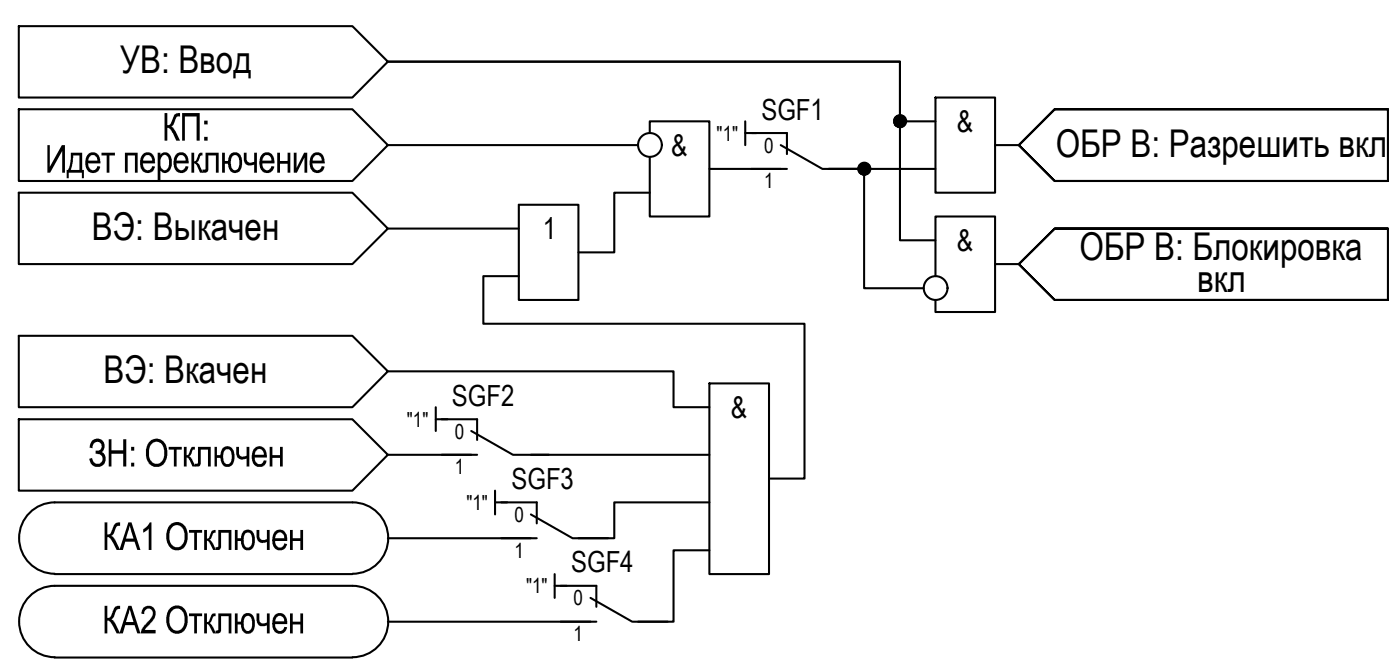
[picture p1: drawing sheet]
<svg xmlns="http://www.w3.org/2000/svg" width="172mm" height="82mm" viewBox="0 0 172 82" stroke-linecap="round" stroke-linejoin="round" font-family="sans-serif">
<!-- layer: 0 -->
<g fill="none" stroke="#000" stroke-width=".25">
<path d="M2.3 13.4h41l4.3 4.4-4.3 4.4h-41zM2.3 3.2h41l4.3 4.4-4.3 4.4h-41zM47.6 17.8h30.8M79.8 16.3v-1.4h7.3v11.7h-7.3v-7.3M91.5 14.9v2.9M91.5 16.3h1.5M114.9 14.9h-4.3v-7.3h-63h63v21.9h4.3M114.9 12h7.3v11.7h-7.3zM122.2 17.8h3M170.5 13.4h-40.9l-4.4 4.4 4.4 4.4h40.9v-8.8h-40.9l-4.4 4.4 4.4 4.4h40.9M2.3 23.7h41l4.3 4.4-4.3 4.3h-41zM47.6 28.1h16.1"/>
<path d="M63.7 25.1h7.4v11.7h-7.4zM63.7 33.9h-4.3v5.8h39.4v19.1h-4.3M79.8 23.7h-4.3v7.3h-4.4M87.1 20.7h8.8M114.9 20.7h-13.1h4.4v14.7h7.3M114.9 33.9v-7.3h7.3v11.7h-7.3v-1.5M122.2 32.4h3M170.5 28.1h-40.9l-4.4 4.3 4.4 4.4h40.9v-8.7h-40.9l-4.4 4.3 4.4 4.4h40.9M2.3 41.2h41l4.3 4.4-4.3 4.4h-41zM2.3 51.5h41l4.3 4.3-4.3 4.4h-41zM47.6 45.6h35.1v4.4h4.4M47.6 55.8h10.3"/>
<path d="M53.5 50v2.9M53.5 51.5h1.5M65.2 55.8h21.9M87.1 47.1h7.4v23.4h-7.4zM6.7 61.7h36.6M6.7 71.9h36.6M6.7 70.5h36.6M6.7 61.7a4.4 4.4 0 0 0-4.4 4.4 4.4 4.4 0 0 0 4.4 4.3M6.7 71.9a4.4 4.4 0 0 0-4.4 4.4 4.4 4.4 0 0 0 4.4 4.4M43.3 61.7a4.4 4.4 0 0 1 4.4 4.4 4.4 4.4 0 0 1-4.4 4.3M43.3 71.9a4.4 4.4 0 0 1 4.4 4.4 4.4 4.4 0 0 1-4.4 4.4M47.6 66.1h17.6"/>
<path d="M47.6 76.3h24.9M60.8 60.2v3M60.8 61.7h1.5M68.1 70.5v2.9M68.1 71.9h1.5M87.1 61.7h-11.6v4.4h-4.4M87.1 67.6h-4.4v8.7h-4.3M6.7 80.7h36.6"/>
<circle cx="79.8" cy="17.8" r="1.46"/>
<circle cx="110.6" cy="14.9" r=".74"/>
<circle cx="106.2" cy="20.7" r=".74"/>
<circle cx="114.9" cy="35.4" r="1.46"/>
</g>
<g fill="#000">
<path d="M25.3 18.7h1.6v2.5h-.4v-2.1h-.9v1.3a.56 .56 0 0 1-.1 .6 .56 .56 0 0 1-.6 .2v-.4h.2a.31 .31 0 0 0 .2-.4zM30 18.7h.3v.5a.54 .54 0 0 0 .1 .7 .54 .54 0 0 0 .7 0l.1-.1v-1.1h.4v2.5h-.4v-1l-.4 .1a.77 .77 0 0 1-.8-.9zM34.1 18.7h.3v1.1h.9v-1.1h.4v2.5h-.4v-1.1h-.9v1.1h-.3zM36.1 18.7h.3v1.9l1-1.9h.3v2.5h-.3v-1.9l-.9 1.9h-.4zM29 54.9h.4v.4a.54 .54 0 0 0 0 .5 .54 .54 0 0 0 .6 .2h.3v-1.1h.3v2.4h-.3v-1l-.3 .1a.77 .77 0 0 1-1-.9zM33.1 54.9h.4v1h.9v-1h.3v2.4h-.3v-1.1h-.9v1.1h-.4zM31.5 65.1h.4v.4a.55 .55 0 0 0 .5 .8l.4-.1v-1.1h.3v2.4h-.3v-1l-.3 .1a.8 .8 0 0 1-1-.9zM31.5 75.3h.4v.6a.54 .54 0 0 0 .2 .6 .54 .54 0 0 0 .6-.1h.1v-1.1h.3v2.5h-.3v-1l-.4 .1a.77 .77 0 0 1-.9-1zM35.6 65.1h.4v1h.9v-1h.3v2.4h-.3v-1.1h-.9v1.1h-.4zM35.6 75.3h.4v1h.9v-1h.3v2.5h-.3v-1.1h-.9v1.1h-.4z"/>
<path d="M27.3 18.7h.3v1.1h.4l.2-.8 .2-.2 .3-.1a.98 .98 0 0 1 1 1.2v.7a.82 .82 0 0 1-1 .6 .82 .82 0 0 1-.7-.9v-.2h-.4v1.1h-.3zM28.6 19.1l-.2 .4v.7a.5 .5 0 0 0 .2 .6 .5 .5 0 0 0 .7-.1l.1-.4v-.6a.59 .59 0 0 0-.6-.7z"/>
<path d="M32.2 18.9h.1a.87 .87 0 0 1 .9-.1 .87 .87 0 0 1 .5 .9v.4h-1.5a.61 .61 0 0 0 .2 .6 .61 .61 0 0 0 .7 .1l.2-.4 .4 .1a.9 .9 0 0 1-1 .7 .9 .9 0 0 1-.8-.9v-.6a.74 .74 0 0 1 .3-.7zM32.5 19.1l-.2 .3-.1 .3h1.1a.59 .59 0 0 0-.8-.6z"/>
<path d="M38.3 19a.87 .87 0 0 1 1-.2 .87 .87 0 0 1 .6 .9v.4h-1.5a.67 .67 0 0 0 .8 .8l.2-.2 .1-.3h.4a.89 .89 0 0 1-1 .8 .89 .89 0 0 1-.8-.9l-.1-.6zM38.5 19.3l-.1 .4h1.1a.55 .55 0 0 0-.3-.6 .55 .55 0 0 0-.7 .2z"/>
<path d="M31.2 55.1a.88 .88 0 0 1 1-.2 .88 .88 0 0 1 .5 .9l.1 .4h-1.5a.57 .57 0 0 0 .3 .7 .57 .57 0 0 0 .8-.3v-.1l.3 .1a.89 .89 0 0 1-.9 .7 .89 .89 0 0 1-.8-.9l-.1-.5zM31.6 55.2l-.2 .2-.1 .4h1.1a.56 .56 0 0 0-.2-.5 .56 .56 0 0 0-.6-.1z"/>
<path d="M33.7 65.3a.87 .87 0 0 1 1-.2 .87 .87 0 0 1 .5 .8l.1 .5h-1.5a.6 .6 0 0 0 .3 .7 .6 .6 0 0 0 .7-.1l.1-.3 .4 .1-.1 .3a.91 .91 0 0 1-1.1 .4 .91 .91 0 0 1-.6-1v-.6zM34.1 65.4a.8 .8 0 0 0-.3 .7h1.1a.62 .62 0 0 0-.8-.7z"/>
<path d="M33.7 75.6a.86 .86 0 0 1 1-.3 .86 .86 0 0 1 .5 .9l.1 .4h-1.5a.62 .62 0 0 0 .2 .7 .62 .62 0 0 0 .7 0l.2-.3h.4l-.3 .5a.92 .92 0 0 1-1.1 .2 .92 .92 0 0 1-.4-1v-.8zM34 75.8l-.2 .5h1.1a.58 .58 0 0 0-.3-.6 .58 .58 0 0 0-.6 .1z"/>
</g>
<path d="M92.3 16.3h4.4v2.6M95.9 17.8l5.1 2.9h4.4M92.3 20.7h4.4M54.3 51.5h4.3v2.5M54.3 55.8h4.3M57.9 52.9l5.1 2.9h4.4M61.6 61.7h4.3v2.6M61.6 66.1h4.3M65.2 63.2l5.1 2.9h4.4M68.9 71.9h4.4v2.6M68.9 76.3h4.4M72.5 73.4l5.2 2.9h4.3" fill="none" stroke="#000" stroke-width=".25"/>
<!-- layer: 0 -->
<g fill="#000" stroke="#000" stroke-width=".12">
<path d="M110.4 15.6h.3zM110.4 14.2h.2zM106 21.5h.3zM106.1 20h.1z"/>
<path d="M110.4 15.6h.2zM110.4 15.6h.2z"/>
<path d="M110.4 14.2h.3zM110.4 14.2h.3z"/>
<path d="M110.4 14.2h.4zM110.3 14.2h.5z"/>
<path d="M110.3 14.2h.5zM110.3 14.2h.5z"/>
<path d="M110.3 15.6h.5zM110.3 15.6h.4z"/>
<path d="M110.3 14.2l.6 .1zM110.2 14.3h.7z"/>
<path d="M110.3 15.6h.5zM110.3 15.6h.5z"/>
<path d="M110.2 14.3h.8zM110.2 14.3h.8z"/>
<path d="M110.2 15.5h.7zM110.2 15.5l.6 .1z"/>
<path d="M110.1 14.3h.9zM110 14.3h1z"/>
<path d="M110.1 15.5h.9zM110.1 15.5h.8z"/>
<path d="M110 14.3l1.1 .1zM110 14.3l1.1 .1z"/>
<path d="M110 15.4h1zM110 15.4l1 .1z"/>
<path d="M110 14.4h1.1zM110 14.4h1.1z"/>
<path d="M110 15.4h1.1zM110 15.4h1z"/>
<path d="M110 14.4l1.1 .1v-.1zM110 14.4l1.1 .1h-1.2z"/>
<path d="M110 15.4h1.1zM110 15.4h1.1z"/>
<path d="M109.9 14.5l1.3 .1zM109.9 14.5l1.3 .1z"/>
<path d="M109.9 15.3l1.2 .1v-.1zM109.9 15.3l1.2 .1h-1.1z"/>
<path d="M109.9 14.6h1.3zM109.9 14.6h1.3h-1.3z"/>
<path d="M109.9 15.2h1.3zM109.9 15.2l1.2 .1z"/>
<path d="M109.9 14.6l1.3 .1zM109.8 14.7h1.4z"/>
<path d="M109.8 14.7l1.5 .1-.1-.1zM109.8 14.7l1.5 .1h-1.5z"/>
<path d="M109.8 15.1h1.4zM109.8 15.1h1.4z"/>
<path d="M109.9 15.1l1.3 .1v-.1zM109.9 15.1l1.3 .1h-1.3z"/>
<path d="M109.8 14.8h1.5zM109.8 14.8h1.5z"/>
<path d="M109.8 14.8l1.5 .1v-.1zM109.8 14.8l1.5 .1h-1.5z"/>
<path d="M109.8 14.9l1.5 .1v-.1zM109.8 14.9l1.5 .1h-1.5z"/>
<path d="M109.8 15h1.5zM109.8 15h1.5z"/>
<path d="M109.8 15l1.4 .1 .1-.1zM109.8 15l1.4 .1h-1.4z"/>
<path d="M106 21.5h.2zM106.1 21.5h.1z"/>
<path d="M106.1 20h.2zM106 20h.3z"/>
<path d="M106 20l.4 .1zM105.9 20.1h.5z"/>
<path d="M105.9 20.1h.5zM105.9 20.1h.5z"/>
<path d="M105.9 21.4h.5zM105.9 21.4l.4 .1z"/>
<path d="M105.9 20.1h.6zM105.9 20.1h.6z"/>
<path d="M105.9 21.4h.5zM105.9 21.4h.5z"/>
<path d="M105.8 20.1h.8zM105.7 20.1h.9z"/>
<path d="M105.8 21.4h.7zM105.8 21.4h.6z"/>
<path d="M105.7 20.1l.9 .1zM105.7 20.1l.9 .1z"/>
<path d="M105.7 21.3h.9zM105.7 21.3l.8 .1z"/>
<path d="M105.7 20.2h1zM105.6 20.2h1.1z"/>
<path d="M105.7 21.3h.9zM105.7 21.3h.9z"/>
<path d="M105.6 20.2l1.1 .1zM105.6 20.2l1.1 .1z"/>
<path d="M105.6 21.2h1.1zM105.6 21.2l1 .1z"/>
<path d="M105.6 20.3l1.2 .1-.1-.1zM105.6 20.3l1.2 .1h-1.2z"/>
<path d="M105.6 21.2h1.1zM105.6 21.2h1.1z"/>
<path d="M105.6 20.4h1.2zM105.5 20.4h1.3z"/>
<path d="M105.5 20.4l1.3 .1v-.1zM105.5 20.4l1.3 .1h-1.3z"/>
<path d="M105.5 21.1h1.3zM105.5 21.1h1.3z"/>
<path d="M105.6 21.1l1.1 .1 .1-.1zM105.6 21.1l1.1 .1h-1.1z"/>
<path d="M105.5 20.5h1.4zM105.5 20.5h1.4z"/>
<path d="M105.5 21h1.3zM105.5 21l1.3 .1z"/>
<path d="M105.5 20.5l1.4 .1v-.1zM105.5 20.5l1.4 .1h-1.5z"/>
<path d="M105.4 20.6l1.5 .1zM105.4 20.6l1.5 .1z"/>
<path d="M105.4 20.7h1.5zM105.4 20.7h1.5h-1.5z"/>
<path d="M105.4 20.7l1.5 .1v-.1zM105.4 20.7l1.5 .1h-1.5z"/>
<path d="M105.4 20.8l1.5 .1zM105.4 20.8l1.5 .1z"/>
<path d="M105.4 20.9h1.5zM105.4 20.9h1.5h-1.4z"/>
<path d="M105.5 20.9l1.3 .1 .1-.1zM105.5 20.9l1.3 .1h-1.3z"/>
</g>
<g font-size="4.7">
<text x="14.8" y="9">УВ: Ввод</text>
<text x="19.9" y="17.3">КП :</text>
<text x="5.5" y="21.2">Идет переключение</text>
<text x="129.7" y="19.3">ОБР В: Разрешить вкл</text>
<text x="11.3" y="29.5">ВЭ: Выкачен</text>
<text x="132.6" y="31.9">ОБР В: Блокировка</text>
<text x="147" y="35.8">вкл</text>
<text x="12.7" y="47">ВЭ: Вкачен</text>
<text x="10.8" y="57.3">ЗН : Отключен</text>
<text x="12.6" y="67.5">КА 1 Отключен</text>
<text x="12.6" y="77.8">КА 2 Отключен</text>
</g>
<g font-size="3.7">
<text x="117.5" y="16.2">&amp;</text>
<text x="82.4" y="19.1">&amp;</text>
<text x="66.7" y="29.4">1</text>
<text x="117.5" y="30.8">&amp;</text>
<text x="89.8" y="51.3">&amp;</text>
</g>
<g font-size="3.6">
<text x="93.5" y="14.7">SGF1</text>
<text x="55.5" y="49.8">SGF2</text>
<text x="62.8" y="60.1">SGF3</text>
<text x="70.2" y="70.3">SGF4</text>
</g>
<g font-size="2.6">
<text x="88" y="17.3">&quot;1&quot;</text>
<text x="93.9" y="18.7">0</text>
<text x="93.9" y="23.1">1</text>
<text x="50" y="52.4">&quot;1&quot;</text>
<text x="55.9" y="53.8">0</text>
<text x="55.9" y="58.2">1</text>
<text x="57.3" y="62.6">&quot;1&quot;</text>
<text x="63.2" y="64.1">0</text>
<text x="63.2" y="68.4">1</text>
<text x="64.6" y="72.8">&quot;1&quot;</text>
<text x="70.5" y="74.3">0</text>
<text x="70.5" y="78.7">1</text>
</g>
</svg>
